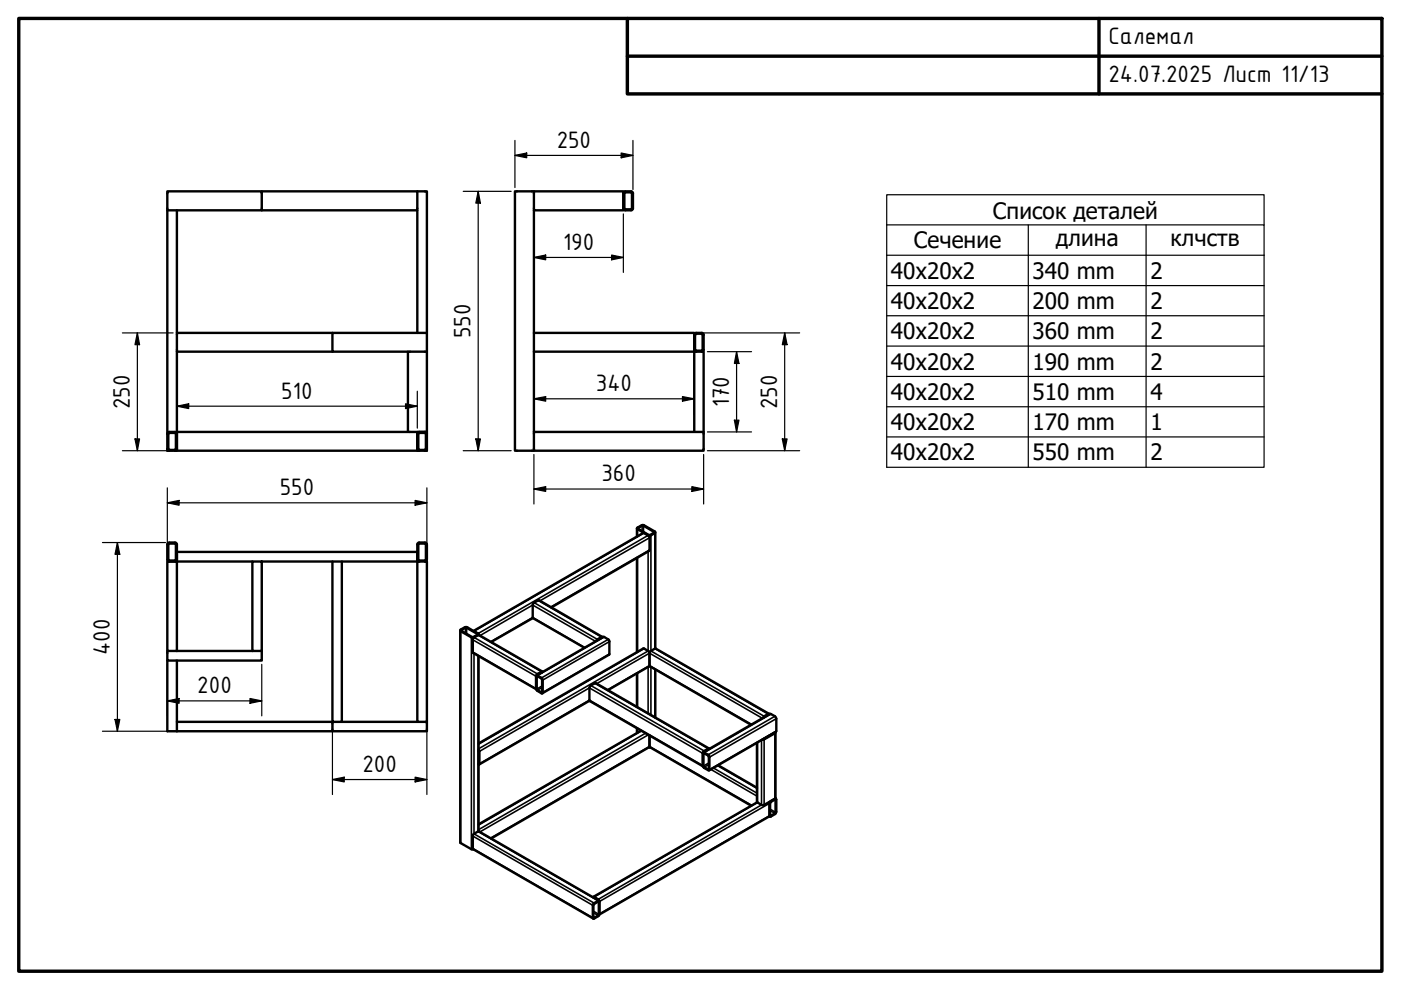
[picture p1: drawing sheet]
<svg xmlns="http://www.w3.org/2000/svg" width="297mm" height="210mm" viewBox="0 0 297 210" stroke-linecap="round" stroke-linejoin="round" font-family="sans-serif">
<!-- layer: Visible (ISO) -->
<g fill="none" stroke="#000" stroke-width=".51">
<path d="M35.5 40.6h20v4h-20zM35.5 44.6v51h2M37.5 44.6v26M55.5 40.6h33v4h-33M88.5 40.6h2v30M88.5 44.6v26M113.2 40.6h19v4h-19zM113.2 40.6h-4v55h4M113.2 44.6v47M132.2 41l.2-.4h.2h1.2l.3 .2 .1 3.4M132.2 44.2l.4 .4 1.4-.1 .2-.3M132.4 44.2v-3.2l.2-.2h1.2l.2 .2v3.2"/>
<path d="M132.4 44.2l.2 .2h1.2l.2-.2M37.5 74.6v17M70.5 70.6h-33v4h33M86.5 74.6h-16v-4h20v21M90.5 74.6h-4v17h4M113.2 70.6h34v3.6M147.2 74.2v.4h-34M147.2 74.2l.4 .4M147.4 71v3.2M147.4 74.2l.2 .2M147.6 70.6h1.2l.3 .2 .1 3.4M147.6 70.8h1.2"/>
<path d="M147.6 70.8l-.2 .2M147.6 70.6l-.4 .4v3.2M148.8 70.8l.2 .2v3.2M148.8 74.6h.4v17M148.8 74.6h-1.6v17M149 74.2l-.2 .2h-1.2M149.2 74.2l-.4 .4M35.5 95.2l.4 .4M35.5 92l.2-.4h.2h1.2l.4 .4M35.7 95.2l.2 .1M35.7 95.2v-3.2l.2-.2h1.3l.1 3.4M35.9 95.4h1.2"/>
<path d="M37.3 95.2l-.2 .1M37.5 95.2l-.4 .4M86.5 91.6h-49v.4M88.5 95.2l.4 .4M88.5 91.6v4h-51v-3.6M88.7 95.2v-3.2l.2-.2h1.3l.1 3.4M88.7 95.2l.2 .1M88.9 91.6l-.4 .4M88.9 95.4h1.2M90.1 91.6l.4 .4M90.3 95.2l-.2 .1M90.5 91.6v4h-2"/>
<path d="M90.5 95.2l-.4 .4M113.2 91.6h36v4h-36zM35.5 118.7l.2 .3 .2 .1h1.2l.4-.4M35.5 119.1h2v18.9h-2zM35.5 118.6v-3.4l.4-.2h1.2l.2 .1 .2 .3v3.7M35.7 118.7l.2 .1h1.2l.2-.1M35.7 118.6v-3.2l.2-.2h1.2l.2 .2v3.2M37.5 119.1h16M37.5 117h51M53.5 119.1h2v18.9h-2zM70.5 119.1v33.9h2v-33.9M88.5 118.7l.4 .4"/>
<path d="M88.7 118.6v-3.2l.2-.2h1.2l.2 .2v3.2M88.7 118.7l.2 .1h1.2l.2-.1M88.9 119.1h-.4v33.9h2v-33.9h-.4M88.9 119.1h1.2M90.5 118.6v-3.4l-.4-.2h-1.2l-.4 .2v.3v3.6h-33M90.5 118.7l-.4 .4M135 112l1.4-.7 2.5 1.6-.9 .6-.5 .1-2.4-1.4zM135 112v1.8M135 118.3v20M135.3 112l1.1-.6 2.4 1.5-1.2 .6zM137.4 113.5l.3 .4-.1 2.9-20.7 12M137.4 113.5l-1-.5-36 20.8"/>
<path d="M138.9 112.9v24.6M35.5 138v2.1h20v-2.1M37.5 138h16M97.6 133.7v45l2.3 1.4h.5M97.7 133.7l1.2-.6 2.4 1.4-1.1 .6zM100.5 135.1l-.3 .4v2.9l13.5 7.7M100.5 133.8l.8 .5M101.3 134.3l.3 .4M101.3 134.6l13.7 7.8M101.3 134.3l.2 .2-.2 .1M101.3 134.3l-2.4-1.4-1.3 .7 .1 .2 2.2 1.3h.6M101.3 134.6l-.8 .5"/>
<path d="M101.5 134.5v.1M101.5 139.1v37.1M113 131l-8.9 5.1M127.6 135.2l-1 .6M127.7 135.1l-13.4-7.8-1.2 .6-.2 .4 .1 2.8 10.9 6.2M127.8 135.1l-.2-.1-1 .6-.2 .3M137.7 138.5l-.2-.4-1.1-.6-34.9 20.1M137.7 138.5l.2-.4 1.1-.6 24.1 13.9M137.7 138.5v2.6M35.5 140.1v14.9h2M37.5 140.1v12.9M37.5 155h33"/>
<path d="M72.5 153h16M90.5 153v2h-20v-2h-33v2M101.5 159.1v2.8M101.5 158.9l.1 .3v2.8l-.1 .1M113.7 143.2h.3l1 .7v3.1l-1.3-.8zM113.7 143.2l14.2-8.2 1.2 .7 .1 3.1-14.2 8.2M113.8 143.4l1 .5 .1 .2v2.7l-1.1-.7zM114.9 142.6l-1 .5M115.1 142.5l-.2-.1-.9 .5-.3 .5M125 148.6l-23.4 13.5M135 142.8v7.1M135 154.4v1"/>
<path d="M135.9 154.9l-34.4 19.9M137.6 158.5h.2M137.7 158.3l-33.6 19.5M137.7 141.1l-8.8 5.2M137.7 158.3l21.6 12.5M137.7 141.1l21.6 12.6M137.7 155.9v2.4M138.9 142v10.2M149 159.6l.2-.1 1 .5 .2 .4-.1 2.9-1.2-.7zM149.1 159.5l14.1-8.1 1.3 .6 .1 .4-.1 2.8-14.1 8.1M149.2 159.7l1.1 .7-.1 2.8-1-.6zM150.2 158.9l-1 .6"/>
<path d="M150.4 158.7l-24.1-13.9-1.3 .8 .1 3 24 13.9M150.4 158.8l-.2-.1-.9 .5-.3 .5M160.5 157.5v12.5l1.3 .7 2.5-1.4M162.9 151.5l-.9 .6M163.2 151.4h-.3l-.9 .5-.2 .3M164.2 155.3l-2.4 1.4M164.4 155.3l-.1 .2-2.3 1.3h-.4M164.4 155.3v13.9l-.1 .1M101.5 176.1l.1 .2M152.2 162.2l8.3 4.8M160.5 170.1l-34.7 20.1M163.1 170.1l.1 .2"/>
<path d="M163.2 172.9l-36.1 21M163.2 170.3v2.6M163.2 173.1h.1M163.3 170.1l1.1-.5v2.7l-1 .6h-.1zM164.3 169.3h.2l.1 .2v2.6l-.2 .5-1 .5h-.2v-.2M164.3 169.3l-.9 .6-.2 .4M164.4 169.3h.1M125.7 190.2l.2-.1 1 .6 .2 .4M125.9 191.5l1-.6 .2 .2-.1 3-1.2 .7-.1-.1v-2.8zM125.9 190.3l1 .6M125.9 191.7l1.1-.5v2.7l-1.1 .7zM127 191l-25.5-14.8-1.2 .7-.1 3.1 25.6 14.7"/>
</g>
<!-- layer: Visible Narrow (ISO) -->
<g fill="none" stroke="#000" stroke-width=".34">
<path d="M135.2 112.2v1.5M135.2 118.2v20M135.3 111.9v.2M136.1 111.5v1.1M136.4 111.5v1.3M136.6 113l-36.1 20.8M137.4 116.9v21.1l-35.9 20.8M137.4 113.5l-36.1 20.8M137.7 114l-23.2 13.4M137.7 116.6l-20.9 12.1M138 113.5v24.5l24 13.9M138.7 112.8v.1"/>
<path d="M138.9 113v24.5l24 13.9M97.7 133.8v44.9M97.8 133.6v.1M98.7 133.1v1.2M98.9 133.1v1.3M99.9 135.1v45M100.2 135.7l13.5 7.7M100.2 138.2l13.5 7.8M100.5 138.5v38.3l25.5 14.7M100.5 135.1l13.5 7.8M101.2 134.4v.2M101.3 139v37.3l25.5 14.7"/>
<path d="M101.3 134.6l13.5 7.8M101.8 134.8l11.1-6.5 13.4 7.7M104 136.1l8.9-5.2 11.1 6.4M113.2 127.8l13.5 7.8M114.1 127.3l13.4 7.8M127.5 135.2h.1M128.1 135.1l-14.1 8.1M128.9 135.6l-14.1 8.1M129.2 136l-14.1 8.2M129.2 138.7l-14.1 8.1M136.6 137.5l-35.1 20.3M101.6 159.3l23.4-13.4 24 13.8"/>
<path d="M114 143.4l-.2 .1M114.9 146.7l-.1 .1M114.9 145.8l-.9 .5M114.9 145.4l-1.1 .7M125.3 145.3l24 13.9M126.1 144.9l24.1 13.8M126.5 145l11.2-6.5 23.9 13.8M128.8 146.3l8.9-5.2 21.7 12.5M135.2 142.7v7.3M135.2 154.4v.9M136 155l-34.5 19.9M136.9 155.5l-35.4 20.4"/>
<path d="M137.4 141.4v9.9M137.5 155.8l-35.7 20.6M138 141.4v10.2M138.9 141.9v10.2M149.3 159.7l-.2 .1M150.2 158.9h.1M160.6 157.4v12.8l-34.6 20M161.5 156.9v13.8l-34.7 20M162 156.8v13.9M162.9 151.6h.1M163 156v.1M163.3 155.8v.1"/>
<path d="M163.4 151.4l-14.1 8.2M164.3 151.9l-14.1 8.1M164.3 155.5v13.8M164.6 152.4l-14.2 8.1M164.6 155l-14.2 8.2M100.2 179.9l25.5 14.7M100.2 177.3l25.5 14.7M101.5 161.9h.1M101.5 160.9h.1M101.5 160.5h.1M101.6 161.9l23.4-13.5 24 13.9M150.3 161.8l-1.2 .6"/>
<path d="M150.3 162.1l-1 .6M150.3 163.1l-.1 .1M150.7 163.1l9.8 5.7M151.3 162.8l9.2 5.4M152.1 162.3l8.4 4.8M159.4 170.7l-21.7-12.4-33.7 19.4M163.2 172.9l-36.1 20.9M163.2 170.3l-36.1 20.8M163.3 172.9h.1M163.3 171.9l1 .5M163.3 171.5l1.1 .7M164.3 169.5l.1 .1"/>
<path d="M125.8 194.5l.2 .1M125.8 193.5l1 .6M125.8 193.2l1.2 .7M125.9 190.3h.1M126.8 191.1l.2 .1"/>
</g>
<g fill="#000">
<circle cx="114.8" cy="142.6" r=".17"/>
<circle cx="164.2" cy="155.4" r=".17"/>
</g>
<!-- layer: Symbol (ISO) -->
<path d="M188 47.7v-6.4h80v6.4M188 47.7h80v6.4M188 47.7v51.4h80v-45M188 54.1h80M218 47.7v51.4M243 47.7v51.4M188 60.6h80M188 66.9h80M188 73.4h80M188 79.8h80M188 86.2h80M188 92.6h80" fill="none" stroke="#000" stroke-width=".25"/>
<!-- layer: Border (ISO) -->
<path d="M4 3.9h289v202h-289zM133 3.9v16h160M133 11.9h160M233 3.9v16" fill="none" stroke="#000" stroke-width=".72"/>
<!-- layer: Dimension (ISO) -->
<g fill="none" stroke="#000" stroke-width=".25">
<path d="M109.2 32.9l2.5-.5v1.1zM109.2 32.9h25M109.2 29.8v10M131.7 32.4l2.5 .5-2.5 .6zM134.2 29.8v10.4M98.2 40.6h10.2M101.4 40.6l.5 2.5h-1zM101.4 40.6v55M113.2 54.6l2.5-.5v1zM113.2 45.4v12.4M113.2 54.6h19M129.7 54.1l2.5 .5-2.5 .5z"/>
<path d="M132.2 45.4v12.4M26 70.6h10.7M29.1 70.6l.5 2.5h-1zM29.1 70.6v25M113.2 75.4v12.3M147.2 75.4v12.3M148 70.6h21.5M150 74.6h9.3M156.2 74.6l.5 2.5h-1zM156.2 74.6v17M166.4 70.6l.5 2.5h-1zM166.4 70.6v25"/>
<path d="M26 95.6h10.7M28.6 93.1h1l-.5 2.5zM37.5 86.1l2.5-.5v1zM37.5 86.1h51M37.5 82.9v7.9M86 85.6l2.5 .5-2.5 .5zM88.5 82.9v7.9M98.2 95.6h10.2M100.9 93.1h1l-.5 2.5zM113.2 84.6l2.5-.5v1zM113.2 84.6h34M113.2 96.4v10.5"/>
<path d="M144.7 84.1l2.5 .5-2.5 .5zM149.2 96.4v10.5M150 95.6h19.5M150 91.6h9.3M155.7 89.1h1l-.5 2.5zM165.9 93.1h1l-.5 2.5zM21.7 115h13.4M24.9 115l.5 2.5h-1zM24.9 115v40M35.5 106.6l2.5-.5v1zM35.5 106.6h55M35.5 103.4v14.9"/>
<path d="M88 106.1l2.5 .5-2.5 .5zM90.5 103.4v14.9M113.2 103.7l2.5-.5v1zM113.2 103.7h36M146.7 103.2l2.5 .5-2.5 .5zM21.7 155h15M24.4 152.5h1l-.5 2.5zM35.5 148.6l2.5-.5v1zM35.5 140.9v10.9M35.5 148.6h20M53 148.1l2.5 .5-2.5 .5zM55.5 140.9v10.9"/>
<path d="M70.5 153.9v14.6M90.5 153.9v14.6M70.5 165.3l2.5-.5v1zM70.5 165.3h20M88 164.8l2.5 .5-2.5 .5z"/>
</g>
<g fill="#000">
<path d="M109.2 32.9l2.5-.5v1.1zM131.7 32.4l2.5 .5-2.5 .6zM101.4 40.6l.5 2.5h-1zM113.2 54.6l2.5-.5v1zM129.7 54.1l2.5 .5-2.5 .5zM29.1 70.6l.5 2.5h-1zM156.2 74.6l.5 2.5h-1zM166.4 70.6l.5 2.5h-1zM28.6 93.1h1l-.5 2.5zM37.5 86.1l2.5-.5v1zM86 85.6l2.5 .5-2.5 .5zM100.9 93.1h1l-.5 2.5z"/>
<path d="M113.2 84.6l2.5-.5v1zM144.7 84.1l2.5 .5-2.5 .5zM155.7 89.1h1l-.5 2.5zM165.9 93.1h1l-.5 2.5zM24.9 115l.5 2.5h-1zM35.5 106.6l2.5-.5v1zM88 106.1l2.5 .5-2.5 .5zM113.2 103.7l2.5-.5v1zM146.7 103.2l2.5 .5-2.5 .5zM24.4 152.5h1l-.5 2.5zM35.5 148.6l2.5-.5v1zM53 148.1l2.5 .5-2.5 .5z"/>
<path d="M70.5 165.3l2.5-.5v1zM88 164.8l2.5 .5-2.5 .5z"/>
</g>
<g font-size="5.4">
<text x="235" y="9.4">Салемал</text>
<text x="235" y="17.4">24.07.2025 Лист 11/13</text>
<text x="118" y="31.3">250</text>
<text x="119.4" y="53">190</text>
<text x="99.8" y="71.7" transform="rotate(-90 99.8 71.7)">550</text>
<text x="126.3" y="83">340</text>
<text x="27.5" y="86.8" transform="rotate(-90 27.5 86.8)">250</text>
<text x="59.6" y="84.5">510</text>
<text x="154.6" y="86.4" transform="rotate(-90 154.6 86.4)">170</text>
<text x="164.8" y="86.8" transform="rotate(-90 164.8 86.8)">250</text>
<text x="59.3" y="105">550</text>
<text x="127.5" y="102.1">360</text>
<text x="23.3" y="138.9" transform="rotate(-90 23.3 138.9)">400</text>
<text x="41.8" y="147">200</text>
<text x="76.8" y="163.7">200</text>
</g>
<g font-size="4.8">
<text x="210.5" y="46.4">Список деталей</text>
<text x="193.8" y="52.7">Сечение</text>
<text x="223.9" y="52.3">длина</text>
<text x="248.2" y="52.3">клчств</text>
<text x="188.9" y="59.1">40x20x2</text>
<text x="218.9" y="59.1">340 mm</text>
<text x="243.9" y="59.1">2</text>
<text x="188.9" y="65.5">40x20x2</text>
<text x="218.9" y="65.5">200 mm</text>
<text x="243.9" y="65.5">2</text>
<text x="188.9" y="71.9">40x20x2</text>
<text x="218.9" y="71.9">360 mm</text>
<text x="243.9" y="71.9">2</text>
<text x="188.9" y="78.4">40x20x2</text>
<text x="218.9" y="78.4">190 mm</text>
<text x="243.9" y="78.4">2</text>
<text x="188.9" y="84.8">40x20x2</text>
<text x="218.9" y="84.8">510 mm</text>
<text x="243.9" y="84.8">4</text>
<text x="188.9" y="91.2">40x20x2</text>
<text x="218.9" y="91.2">170 mm</text>
<text x="243.9" y="91.2">1</text>
<text x="188.9" y="97.6">40x20x2</text>
<text x="218.9" y="97.6">550 mm</text>
<text x="243.9" y="97.6">2</text>
</g>
</svg>
